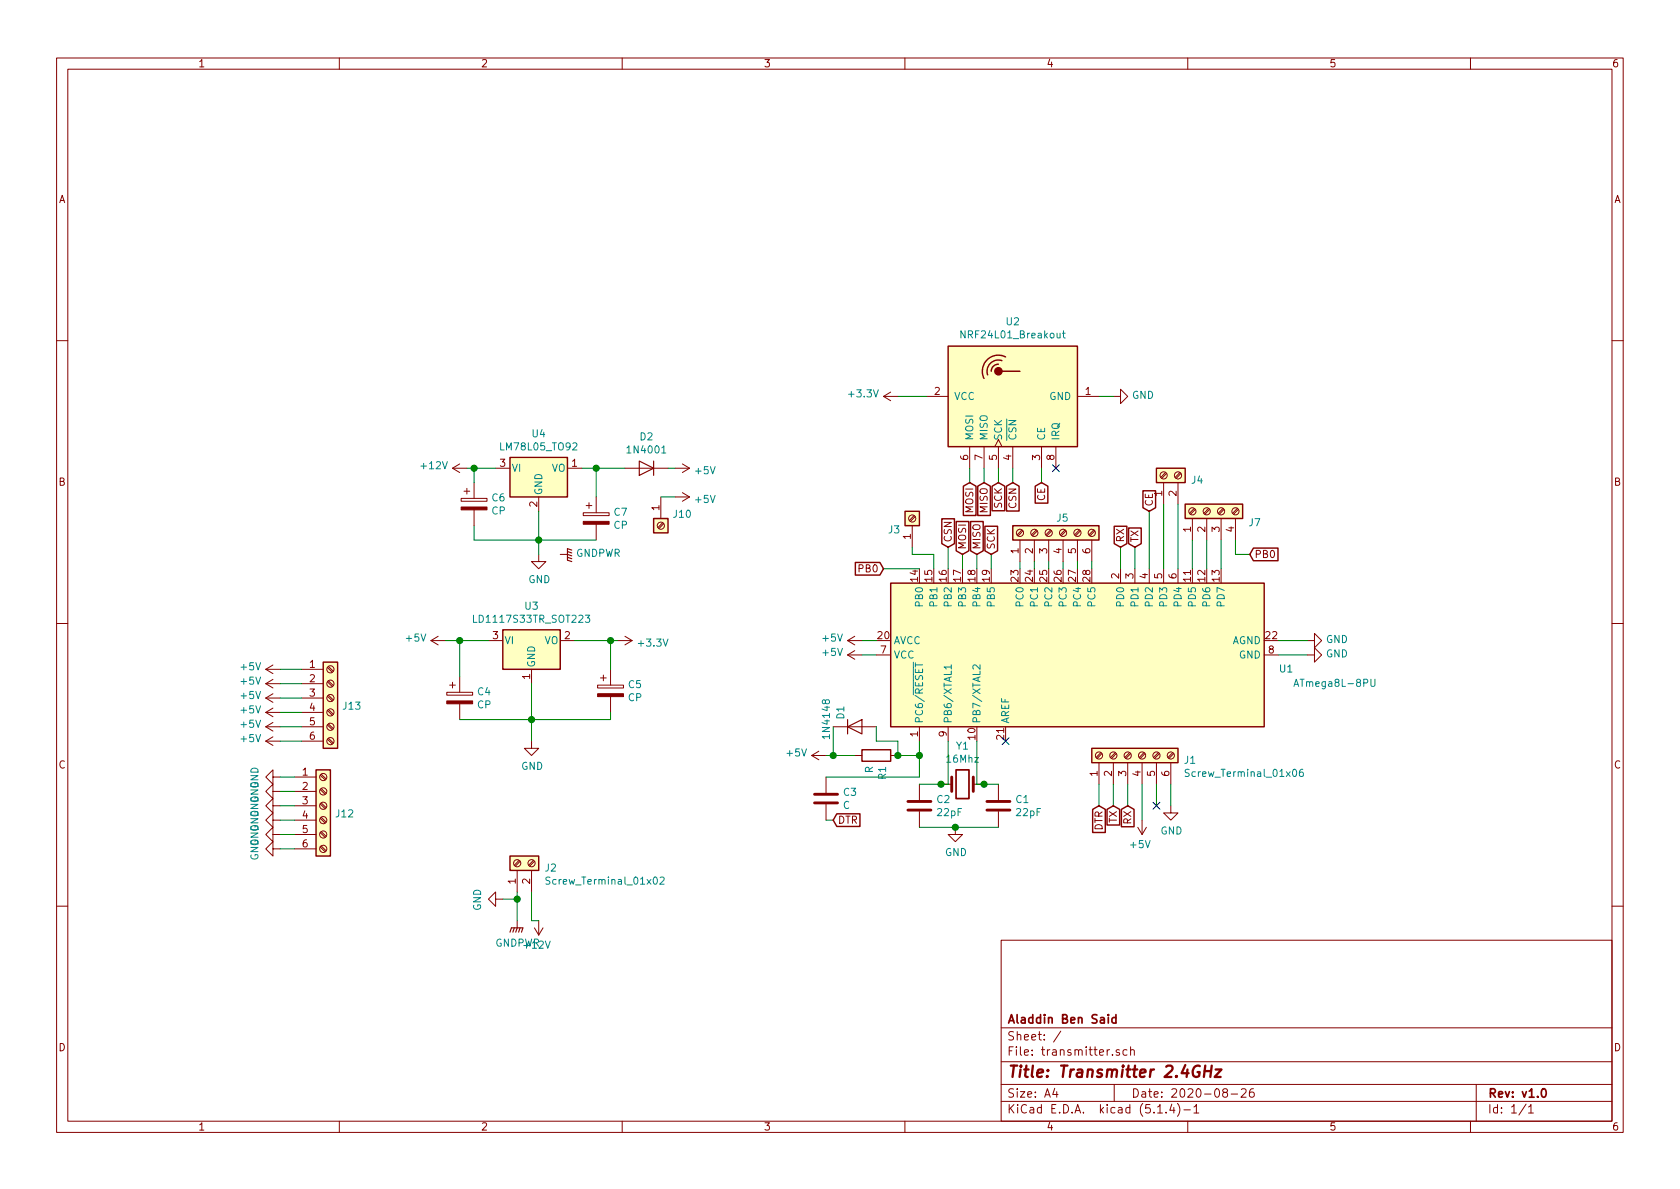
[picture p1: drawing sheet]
EESchema Schematic File Version 4
LIBS:transmitter-cache
EELAYER 30 0
EELAYER END
$Descr A4 11693 8268
encoding utf-8
Sheet 1 1
Title "Transmitter 2.4GHz"
Date "2020-08-26"
Rev "v1.0"
Comp "Aladdin Ben Said"
Comment1 ""
Comment2 ""
Comment3 ""
Comment4 ""
$EndDescr
$Comp
L RF:NRF24L01_Breakout U2
U 1 1
P 7050 2750
F 0 "U2" V 7567 2750 50  0000 C CNN
F 1 "NRF24L01_Breakout" V 7476 2750 50  0000 C CNN
F 2 "RF_Module:nRF24L01_Breakout" H 7200 3350 50  0001 L CIN
F 3 "http://www.nordicsemi.com/eng/content/download/2730/34105/file/nRF24L01_Product_Specification_v2_0.pdf" H 7050 2650 50  0001 C CNN
	1    7050 2750
	0    -1   -1   0   
$EndComp
$Comp
L Device:Crystal Y1
U 1 1
P 6700 5450
F 0 "Y1" H 6700 5718 50  0000 C CNN
F 1 "16Mhz" H 6700 5627 50  0000 C CNN
F 2 "Crystal:Crystal_HC18-U_Vertical" H 6700 5450 50  0001 C CNN
F 3 "~" H 6700 5450 50  0001 C CNN
	1    6700 5450
	1    0    0    -1  
$EndComp
$Comp
L Device:C C2
U 1 1
P 6400 5600
F 0 "C2" H 6515 5646 50  0000 L CNN
F 1 "22pF" H 6515 5555 50  0000 L CNN
F 2 "Capacitor_THT:C_Disc_D5.0mm_W2.5mm_P2.50mm" H 6438 5450 50  0001 C CNN
F 3 "~" H 6400 5600 50  0001 C CNN
	1    6400 5600
	1    0    0    -1  
$EndComp
$Comp
L Device:R R1
U 1 1
P 6100 5250
F 0 "R1" H 6170 5296 50  0000 L CNN
F 1 "R" H 6170 5205 50  0000 L CNN
F 2 "Resistor_THT:R_Axial_DIN0207_L6.3mm_D2.5mm_P7.62mm_Horizontal" V 6030 5250 50  0001 C CNN
F 3 "~" H 6100 5250 50  0001 C CNN
	1    6100 5250
	0    1    1    0   
$EndComp
$Comp
L Device:C C3
U 1 1
P 5750 5550
F 0 "C3" H 5865 5596 50  0000 L CNN
F 1 "C" H 5865 5505 50  0000 L CNN
F 2 "Capacitor_THT:C_Radial_D5.0mm_H7.0mm_P2.00mm" H 5788 5400 50  0001 C CNN
F 3 "~" H 5750 5550 50  0001 C CNN
	1    5750 5550
	1    0    0    -1  
$EndComp
$Comp
L Diode:1N4148 D1
U 1 1
P 5950 5050
F 0 "D1" V 5850 5200 50  0000 R CNN
F 1 "1N4148" V 5750 5250 50  0000 R CNN
F 2 "Diode_THT:D_DO-35_SOD27_P7.62mm_Horizontal" H 5950 4875 50  0001 C CNN
F 3 "https://assets.nexperia.com/documents/data-sheet/1N4148_1N4448.pdf" H 5950 5050 50  0001 C CNN
	1    5950 5050
	1    0    0    -1  
$EndComp
$Comp
L Connector:Screw_Terminal_01x06 J1
U 1 1
P 7850 5250
F 0 "J1" V 7814 4862 50  0000 R CNN
F 1 "Screw_Terminal_01x06" V 7723 4862 50  0000 R CNN
F 2 "Connector_PinHeader_2.54mm:PinHeader_1x06_P2.54mm_Vertical" H 7850 5250 50  0001 C CNN
F 3 "~" H 7850 5250 50  0001 C CNN
	1    7850 5250
	0    -1   -1   0   
$EndComp
$Comp
L MCU_Microchip_ATmega:ATmega8L-8PU U1
U 1 1
P 7500 4550
F 0 "U1" V 7400 3150 50  0000 R CNN
F 1 "ATmega8L-8PU" V 7300 3050 50  0000 R CNN
F 2 "Package_DIP:DIP-28_W7.62mm" H 7500 4550 50  0001 C CIN
F 3 "http://ww1.microchip.com/downloads/en/DeviceDoc/atmel-2486-8-bit-avr-microcontroller-atmega8_l_datasheet.pdf" H 7500 4550 50  0001 C CNN
	1    7500 4550
	0    -1   -1   0   
$EndComp
$Comp
L Regulator_Linear:LD1117S33TR_SOT223 U3
U 1 1
P 3700 4450
F 0 "U3" H 3700 4692 50  0000 C CNN
F 1 "LD1117S33TR_SOT223" H 3700 4601 50  0000 C CNN
F 2 "Connector_PinHeader_2.54mm:PinHeader_1x03_P2.54mm_Vertical" H 3700 4650 50  0001 C CNN
F 3 "http://www.st.com/st-web-ui/static/active/en/resource/technical/document/datasheet/CD00000544.pdf" H 3800 4200 50  0001 C CNN
	1    3700 4450
	1    0    0    -1  
$EndComp
$Comp
L Device:CP C5
U 1 1
P 4250 4800
F 0 "C5" H 4368 4846 50  0000 L CNN
F 1 "CP" H 4368 4755 50  0000 L CNN
F 2 "Capacitor_THT:CP_Radial_D6.3mm_P2.50mm" H 4288 4650 50  0001 C CNN
F 3 "~" H 4250 4800 50  0001 C CNN
	1    4250 4800
	1    0    0    -1  
$EndComp
$Comp
L Device:CP C4
U 1 1
P 3200 4850
F 0 "C4" H 3318 4896 50  0000 L CNN
F 1 "CP" H 3318 4805 50  0000 L CNN
F 2 "Capacitor_THT:CP_Radial_D6.3mm_P2.50mm" H 3238 4700 50  0001 C CNN
F 3 "~" H 3200 4850 50  0001 C CNN
	1    3200 4850
	1    0    0    -1  
$EndComp
$Comp
L Device:CP C7
U 1 1
P 4150 3600
F 0 "C7" H 4268 3646 50  0000 L CNN
F 1 "CP" H 4268 3555 50  0000 L CNN
F 2 "Capacitor_THT:CP_Radial_D6.3mm_P2.50mm" H 4188 3450 50  0001 C CNN
F 3 "~" H 4150 3600 50  0001 C CNN
	1    4150 3600
	1    0    0    -1  
$EndComp
$Comp
L Device:CP C6
U 1 1
P 3300 3500
F 0 "C6" H 3418 3546 50  0000 L CNN
F 1 "CP" H 3418 3455 50  0000 L CNN
F 2 "Capacitor_THT:CP_Radial_D6.3mm_P2.50mm" H 3338 3350 50  0001 C CNN
F 3 "~" H 3300 3500 50  0001 C CNN
	1    3300 3500
	1    0    0    -1  
$EndComp
$Comp
L Regulator_Linear:LM78L05_TO92 U4
U 1 1
P 3750 3250
F 0 "U4" H 3750 3492 50  0000 C CNN
F 1 "LM78L05_TO92" H 3750 3401 50  0000 C CNN
F 2 "Connector_PinHeader_2.54mm:PinHeader_1x03_P2.54mm_Vertical" H 3750 3475 50  0001 C CIN
F 3 "http://www.fairchildsemi.com/ds/LM/LM78L05A.pdf" H 3750 3200 50  0001 C CNN
	1    3750 3250
	1    0    0    -1  
$EndComp
Wire Wire Line
	6850 5450 6950 5450
Wire Wire Line
	6950 5750 6650 5750
Wire Wire Line
	6400 5450 6550 5450
Wire Wire Line
	6600 5150 6600 5450
Wire Wire Line
	6600 5450 6550 5450
Connection ~ 6550 5450
$Comp
L Device:C C1
U 1 1
P 6950 5600
F 0 "C1" H 7065 5646 50  0000 L CNN
F 1 "22pF" H 7065 5555 50  0000 L CNN
F 2 "Capacitor_THT:C_Disc_D5.0mm_W2.5mm_P2.50mm" H 6988 5450 50  0001 C CNN
F 3 "~" H 6950 5600 50  0001 C CNN
	1    6950 5600
	1    0    0    -1  
$EndComp
Wire Wire Line
	6800 5150 6800 5450
Wire Wire Line
	6800 5450 6850 5450
Connection ~ 6850 5450
$Comp
L power:GND #PWR0101
U 1 1
P 6650 5750
F 0 "#PWR0101" H 6650 5500 50  0001 C CNN
F 1 "GND" H 6655 5577 50  0000 C CNN
F 2 "" H 6650 5750 50  0001 C CNN
F 3 "" H 6650 5750 50  0001 C CNN
	1    6650 5750
	1    0    0    -1  
$EndComp
Connection ~ 6650 5750
Wire Wire Line
	6650 5750 6400 5750
$Comp
L power:GND #PWR0102
U 1 1
P 9100 4450
F 0 "#PWR0102" H 9100 4200 50  0001 C CNN
F 1 "GND" V 9105 4322 50  0000 R CNN
F 2 "" H 9100 4450 50  0001 C CNN
F 3 "" H 9100 4450 50  0001 C CNN
	1    9100 4450
	0    -1   -1   0   
$EndComp
$Comp
L power:GND #PWR0103
U 1 1
P 9100 4550
F 0 "#PWR0103" H 9100 4300 50  0001 C CNN
F 1 "GND" V 9105 4422 50  0000 R CNN
F 2 "" H 9100 4550 50  0001 C CNN
F 3 "" H 9100 4550 50  0001 C CNN
	1    9100 4550
	0    -1   -1   0   
$EndComp
Wire Wire Line
	9100 4450 8900 4450
Wire Wire Line
	8900 4550 9100 4550
NoConn ~ 7000 5150
NoConn ~ 7350 3250
Text GLabel 7650 5600 3    50   Input ~ 0
DTR
Text GLabel 7850 5600 3    50   Input ~ 0
RX
Text GLabel 7750 5600 3    50   Input ~ 0
TX
Wire Wire Line
	8150 5450 8150 5600
Wire Wire Line
	8050 5450 8050 5600
Wire Wire Line
	7850 5450 7850 5600
Wire Wire Line
	7750 5450 7750 5600
Wire Wire Line
	7650 5450 7650 5600
Wire Wire Line
	6400 5150 6400 5250
Wire Wire Line
	6400 5250 6250 5250
Wire Wire Line
	6400 5250 6400 5400
Wire Wire Line
	6400 5400 5750 5400
Connection ~ 6400 5250
Text GLabel 5800 5700 2    50   Input ~ 0
DTR
Wire Wire Line
	5800 5700 5750 5700
$Comp
L power:+5V #PWR0104
U 1 1
P 5750 5250
F 0 "#PWR0104" H 5750 5100 50  0001 C CNN
F 1 "+5V" V 5765 5378 50  0000 L CNN
F 2 "" H 5750 5250 50  0001 C CNN
F 3 "" H 5750 5250 50  0001 C CNN
	1    5750 5250
	0    -1   -1   0   
$EndComp
Wire Wire Line
	5950 5250 5800 5250
Wire Wire Line
	6100 5050 6100 5150
Wire Wire Line
	6100 5150 6250 5150
Wire Wire Line
	6250 5150 6250 5250
Connection ~ 6250 5250
Wire Wire Line
	5800 5050 5800 5250
Connection ~ 5800 5250
Wire Wire Line
	5800 5250 5750 5250
Text GLabel 7900 3800 1    50   Input ~ 0
TX
Text GLabel 7800 3800 1    50   Input ~ 0
RX
Wire Wire Line
	7900 3800 7900 3950
Wire Wire Line
	7800 3800 7800 3950
$Comp
L power:+5V #PWR0105
U 1 1
P 7950 5700
F 0 "#PWR0105" H 7950 5550 50  0001 C CNN
F 1 "+5V" H 7965 5873 50  0000 C CNN
F 2 "" H 7950 5700 50  0001 C CNN
F 3 "" H 7950 5700 50  0001 C CNN
	1    7950 5700
	-1   0    0    1   
$EndComp
Wire Wire Line
	7950 5450 7950 5700
$Comp
L power:+5V #PWR0106
U 1 1
P 6000 4450
F 0 "#PWR0106" H 6000 4300 50  0001 C CNN
F 1 "+5V" V 6015 4578 50  0000 L CNN
F 2 "" H 6000 4450 50  0001 C CNN
F 3 "" H 6000 4450 50  0001 C CNN
	1    6000 4450
	0    -1   -1   0   
$EndComp
$Comp
L power:+5V #PWR0107
U 1 1
P 6000 4550
F 0 "#PWR0107" H 6000 4400 50  0001 C CNN
F 1 "+5V" V 6015 4678 50  0000 L CNN
F 2 "" H 6000 4550 50  0001 C CNN
F 3 "" H 6000 4550 50  0001 C CNN
	1    6000 4550
	0    -1   -1   0   
$EndComp
Wire Wire Line
	6100 4450 6000 4450
Wire Wire Line
	6000 4550 6100 4550
$Comp
L power:+3.3V #PWR0108
U 1 1
P 4300 4450
F 0 "#PWR0108" H 4300 4300 50  0001 C CNN
F 1 "+3.3V" V 4315 4578 50  0000 L CNN
F 2 "" H 4300 4450 50  0001 C CNN
F 3 "" H 4300 4450 50  0001 C CNN
	1    4300 4450
	0    1    1    0   
$EndComp
Wire Wire Line
	4000 4450 4250 4450
Wire Wire Line
	4250 4650 4250 4450
Connection ~ 4250 4450
Wire Wire Line
	4250 4450 4300 4450
$Comp
L power:+5V #PWR0109
U 1 1
P 3100 4450
F 0 "#PWR0109" H 3100 4300 50  0001 C CNN
F 1 "+5V" V 3115 4578 50  0000 L CNN
F 2 "" H 3100 4450 50  0001 C CNN
F 3 "" H 3100 4450 50  0001 C CNN
	1    3100 4450
	0    -1   -1   0   
$EndComp
Wire Wire Line
	3400 4450 3200 4450
Wire Wire Line
	3200 4700 3200 4450
Connection ~ 3200 4450
Wire Wire Line
	3200 4450 3100 4450
Wire Wire Line
	3200 5000 3700 5000
Wire Wire Line
	4250 5000 4250 4950
$Comp
L power:GND #PWR0110
U 1 1
P 3700 5150
F 0 "#PWR0110" H 3700 4900 50  0001 C CNN
F 1 "GND" H 3705 4977 50  0000 C CNN
F 2 "" H 3700 5150 50  0001 C CNN
F 3 "" H 3700 5150 50  0001 C CNN
	1    3700 5150
	1    0    0    -1  
$EndComp
Wire Wire Line
	3700 5150 3700 5000
Connection ~ 3700 5000
Wire Wire Line
	3700 5000 4250 5000
Wire Wire Line
	3700 4750 3700 5000
$Comp
L power:+5V #PWR0111
U 1 1
P 4700 3450
F 0 "#PWR0111" H 4700 3300 50  0001 C CNN
F 1 "+5V" V 4715 3578 50  0000 L CNN
F 2 "" H 4700 3450 50  0001 C CNN
F 3 "" H 4700 3450 50  0001 C CNN
	1    4700 3450
	0    1    1    0   
$EndComp
Wire Wire Line
	4050 3250 4150 3250
Wire Wire Line
	4150 3450 4150 3250
Connection ~ 4150 3250
Wire Wire Line
	3300 3650 3300 3750
Wire Wire Line
	3300 3750 3750 3750
Connection ~ 3750 3750
Wire Wire Line
	3750 3750 4150 3750
$Comp
L power:GND #PWR0112
U 1 1
P 3750 3850
F 0 "#PWR0112" H 3750 3600 50  0001 C CNN
F 1 "GND" H 3755 3677 50  0000 C CNN
F 2 "" H 3750 3850 50  0001 C CNN
F 3 "" H 3750 3850 50  0001 C CNN
	1    3750 3850
	1    0    0    -1  
$EndComp
Wire Wire Line
	3750 3750 3750 3850
$Comp
L power:+12V #PWR0113
U 1 1
P 3250 3250
F 0 "#PWR0113" H 3250 3100 50  0001 C CNN
F 1 "+12V" V 3265 3378 50  0000 L CNN
F 2 "" H 3250 3250 50  0001 C CNN
F 3 "" H 3250 3250 50  0001 C CNN
	1    3250 3250
	0    -1   -1   0   
$EndComp
Wire Wire Line
	3450 3250 3300 3250
Wire Wire Line
	3300 3350 3300 3250
Connection ~ 3300 3250
Wire Wire Line
	3300 3250 3250 3250
$Comp
L power:GND #PWR0114
U 1 1
P 7750 2750
F 0 "#PWR0114" H 7750 2500 50  0001 C CNN
F 1 "GND" V 7755 2622 50  0000 R CNN
F 2 "" H 7750 2750 50  0001 C CNN
F 3 "" H 7750 2750 50  0001 C CNN
	1    7750 2750
	0    -1   -1   0   
$EndComp
$Comp
L power:+3.3V #PWR0115
U 1 1
P 6250 2750
F 0 "#PWR0115" H 6250 2600 50  0001 C CNN
F 1 "+3.3V" V 6265 2878 50  0000 L CNN
F 2 "" H 6250 2750 50  0001 C CNN
F 3 "" H 6250 2750 50  0001 C CNN
	1    6250 2750
	0    -1   -1   0   
$EndComp
Text GLabel 6800 3850 1    50   Input ~ 0
MISO
Text GLabel 6700 3850 1    50   Input ~ 0
MOSI
Text GLabel 6900 3850 1    50   Input ~ 0
SCK
Wire Wire Line
	6900 3850 6900 3950
Wire Wire Line
	6800 3850 6800 3950
Wire Wire Line
	6700 3850 6700 3950
Text GLabel 6950 3350 3    50   Input ~ 0
SCK
Text GLabel 6850 3350 3    50   Input ~ 0
MISO
Text GLabel 6750 3350 3    50   Input ~ 0
MOSI
Wire Wire Line
	6950 3250 6950 3350
Wire Wire Line
	6850 3250 6850 3350
Wire Wire Line
	6750 3250 6750 3350
Wire Wire Line
	7750 2750 7650 2750
Wire Wire Line
	6450 2750 6250 2750
Text GLabel 6600 3800 1    50   Input ~ 0
CSN
Text GLabel 7050 3350 3    50   Input ~ 0
CSN
Text GLabel 7250 3350 3    50   Input ~ 0
CE
Wire Wire Line
	7250 3350 7250 3250
Wire Wire Line
	7050 3350 7050 3250
Wire Wire Line
	6600 3800 6600 3950
$Comp
L Connector:Screw_Terminal_01x06 J5
U 1 1
P 7300 3700
F 0 "J5" V 7400 3650 50  0000 R CNN
F 1 "Screw_Terminal_01x06" V 7173 3312 50  0001 R CNN
F 2 "Connector_PinHeader_2.54mm:PinHeader_1x06_P2.54mm_Vertical" H 7300 3700 50  0001 C CNN
F 3 "~" H 7300 3700 50  0001 C CNN
	1    7300 3700
	0    -1   -1   0   
$EndComp
Wire Wire Line
	7600 3900 7600 3950
Wire Wire Line
	7500 3950 7500 3900
Wire Wire Line
	7400 3900 7400 3950
Wire Wire Line
	7300 3950 7300 3900
Wire Wire Line
	7200 3950 7200 3900
Wire Wire Line
	7100 3900 7100 3950
Wire Wire Line
	6400 3950 6150 3950
Wire Wire Line
	6500 3950 6500 3850
$Comp
L Connector:Screw_Terminal_01x02 J2
U 1 1
P 3600 6000
F 0 "J2" V 3564 5812 50  0000 R CNN
F 1 "Screw_Terminal_01x02" V 3473 5812 50  0000 R CNN
F 2 "Connector_PinHeader_2.54mm:PinHeader_1x02_P2.54mm_Vertical" H 3600 6000 50  0001 C CNN
F 3 "~" H 3600 6000 50  0001 C CNN
	1    3600 6000
	0    -1   -1   0   
$EndComp
$Comp
L power:GNDPWR #PWR0116
U 1 1
P 3600 6400
F 0 "#PWR0116" H 3600 6200 50  0001 C CNN
F 1 "GNDPWR" H 3604 6246 50  0000 C CNN
F 2 "" H 3600 6350 50  0001 C CNN
F 3 "" H 3600 6350 50  0001 C CNN
	1    3600 6400
	1    0    0    -1  
$EndComp
Wire Wire Line
	3600 6200 3600 6250
$Comp
L power:+12V #PWR0117
U 1 1
P 3750 6400
F 0 "#PWR0117" H 3750 6250 50  0001 C CNN
F 1 "+12V" H 3765 6573 50  0000 C CNN
F 2 "" H 3750 6400 50  0001 C CNN
F 3 "" H 3750 6400 50  0001 C CNN
	1    3750 6400
	-1   0    0    1   
$EndComp
Wire Wire Line
	3750 6400 3700 6400
Wire Wire Line
	3700 6400 3700 6200
$Comp
L Diode:1N4001 D2
U 1 1
P 4500 3250
F 0 "D2" H 4500 3034 50  0000 C CNN
F 1 "1N4001" H 4500 3125 50  0000 C CNN
F 2 "Diode_THT:D_DO-41_SOD81_P10.16mm_Horizontal" H 4500 3075 50  0001 C CNN
F 3 "http://www.vishay.com/docs/88503/1n4001.pdf" H 4500 3250 50  0001 C CNN
	1    4500 3250
	-1   0    0    1   
$EndComp
Wire Wire Line
	4150 3250 4350 3250
$Comp
L power:+5V #PWR0119
U 1 1
P 4700 3250
F 0 "#PWR0119" H 4700 3100 50  0001 C CNN
F 1 "+5V" V 4715 3378 50  0000 L CNN
F 2 "" H 4700 3250 50  0001 C CNN
F 3 "" H 4700 3250 50  0001 C CNN
	1    4700 3250
	0    1    1    0   
$EndComp
Wire Wire Line
	4700 3250 4650 3250
$Comp
L Connector:Screw_Terminal_01x01 J10
U 1 1
P 4600 3650
F 0 "J10" V 4518 3730 50  0000 L CNN
F 1 "Screw_Terminal_01x01" V 4563 3730 50  0001 L CNN
F 2 "Connector_PinHeader_2.54mm:PinHeader_1x01_P2.54mm_Vertical" H 4600 3650 50  0001 C CNN
F 3 "~" H 4600 3650 50  0001 C CNN
	1    4600 3650
	0    1    1    0   
$EndComp
Wire Wire Line
	4600 3450 4700 3450
NoConn ~ 8050 5600
$Comp
L power:GND #PWR0120
U 1 1
P 8150 5600
F 0 "#PWR0120" H 8150 5350 50  0001 C CNN
F 1 "GND" H 8155 5427 50  0000 C CNN
F 2 "" H 8150 5600 50  0001 C CNN
F 3 "" H 8150 5600 50  0001 C CNN
	1    8150 5600
	1    0    0    -1  
$EndComp
$Comp
L power:GNDPWR #PWR0118
U 1 1
P 3900 3850
F 0 "#PWR0118" H 3900 3650 50  0001 C CNN
F 1 "GNDPWR" V 3905 3742 50  0000 R CNN
F 2 "" H 3900 3800 50  0001 C CNN
F 3 "" H 3900 3800 50  0001 C CNN
	1    3900 3850
	0    -1   -1   0   
$EndComp
Wire Wire Line
	3750 3550 3750 3750
$Comp
L power:GND #PWR0121
U 1 1
P 3500 6250
F 0 "#PWR0121" H 3500 6000 50  0001 C CNN
F 1 "GND" H 3505 6077 50  0000 C CNN
F 2 "" H 3500 6250 50  0001 C CNN
F 3 "" H 3500 6250 50  0001 C CNN
	1    3500 6250
	0    1    1    0   
$EndComp
Wire Wire Line
	3500 6250 3600 6250
Connection ~ 3600 6250
Wire Wire Line
	3600 6250 3600 6400
Text GLabel 8000 3550 1    50   Input ~ 0
CE
Wire Wire Line
	8000 3550 8000 3950
$Comp
L Connector:Screw_Terminal_01x01 J3
U 1 1
P 6350 3600
F 0 "J3" V 6268 3680 50  0000 L CNN
F 1 "Screw_Terminal_01x01" V 6313 3680 50  0001 L CNN
F 2 "Connector_PinHeader_2.54mm:PinHeader_1x01_P2.54mm_Vertical" H 6350 3600 50  0001 C CNN
F 3 "~" H 6350 3600 50  0001 C CNN
	1    6350 3600
	0    -1   -1   0   
$EndComp
Wire Wire Line
	6350 3800 6350 3850
Wire Wire Line
	6350 3850 6500 3850
$Comp
L Connector:Screw_Terminal_01x02 J4
U 1 1
P 8100 3300
F 0 "J4" V 8064 3112 50  0000 R CNN
F 1 "Screw_Terminal_01x02" V 7973 3112 50  0001 R CNN
F 2 "Connector_PinHeader_2.54mm:PinHeader_1x02_P2.54mm_Vertical" H 8100 3300 50  0001 C CNN
F 3 "~" H 8100 3300 50  0001 C CNN
	1    8100 3300
	0    -1   -1   0   
$EndComp
Wire Wire Line
	8100 3500 8100 3950
Wire Wire Line
	8200 3500 8200 3950
$Comp
L Connector:Screw_Terminal_01x04 J7
U 1 1
P 8400 3550
F 0 "J7" V 8318 3262 50  0000 R CNN
F 1 "Screw_Terminal_01x04" V 8273 3262 50  0001 R CNN
F 2 "Connector_PinHeader_2.54mm:PinHeader_1x04_P2.54mm_Vertical" H 8400 3550 50  0001 C CNN
F 3 "~" H 8400 3550 50  0001 C CNN
	1    8400 3550
	0    -1   -1   0   
$EndComp
Wire Wire Line
	8300 3750 8300 3950
Wire Wire Line
	8400 3750 8400 3950
Wire Wire Line
	8500 3750 8500 3950
Text GLabel 8700 3850 2    50   Input ~ 0
PB0
Text GLabel 6150 3950 0    50   Input ~ 0
PB0
Wire Wire Line
	8600 3750 8600 3850
Wire Wire Line
	8600 3850 8700 3850
$Comp
L Connector:Screw_Terminal_01x06 J13
U 1 1
P 2300 4850
F 0 "J13" H 2380 4796 50  0000 L CNN
F 1 "Screw_Terminal_01x06" H 2380 4751 50  0001 L CNN
F 2 "Connector_PinHeader_2.54mm:PinHeader_1x06_P2.54mm_Vertical" H 2300 4850 50  0001 C CNN
F 3 "~" H 2300 4850 50  0001 C CNN
	1    2300 4850
	1    0    0    -1  
$EndComp
$Comp
L Connector:Screw_Terminal_01x06 J12
U 1 1
P 2250 5600
F 0 "J12" H 2330 5546 50  0000 L CNN
F 1 "Screw_Terminal_01x06" H 2330 5501 50  0001 L CNN
F 2 "Connector_PinHeader_2.54mm:PinHeader_1x06_P2.54mm_Vertical" H 2250 5600 50  0001 C CNN
F 3 "~" H 2250 5600 50  0001 C CNN
	1    2250 5600
	1    0    0    -1  
$EndComp
$Comp
L power:GND #PWR0122
U 1 1
P 1950 5400
F 0 "#PWR0122" H 1950 5150 50  0001 C CNN
F 1 "GND" H 1955 5227 50  0000 C CNN
F 2 "" H 1950 5400 50  0001 C CNN
F 3 "" H 1950 5400 50  0001 C CNN
	1    1950 5400
	0    1    1    0   
$EndComp
$Comp
L power:GND #PWR0123
U 1 1
P 1950 5500
F 0 "#PWR0123" H 1950 5250 50  0001 C CNN
F 1 "GND" H 1955 5327 50  0000 C CNN
F 2 "" H 1950 5500 50  0001 C CNN
F 3 "" H 1950 5500 50  0001 C CNN
	1    1950 5500
	0    1    1    0   
$EndComp
$Comp
L power:GND #PWR0124
U 1 1
P 1950 5600
F 0 "#PWR0124" H 1950 5350 50  0001 C CNN
F 1 "GND" H 1955 5427 50  0000 C CNN
F 2 "" H 1950 5600 50  0001 C CNN
F 3 "" H 1950 5600 50  0001 C CNN
	1    1950 5600
	0    1    1    0   
$EndComp
$Comp
L power:GND #PWR0125
U 1 1
P 1950 5700
F 0 "#PWR0125" H 1950 5450 50  0001 C CNN
F 1 "GND" H 1955 5527 50  0000 C CNN
F 2 "" H 1950 5700 50  0001 C CNN
F 3 "" H 1950 5700 50  0001 C CNN
	1    1950 5700
	0    1    1    0   
$EndComp
$Comp
L power:GND #PWR0126
U 1 1
P 1950 5800
F 0 "#PWR0126" H 1950 5550 50  0001 C CNN
F 1 "GND" H 1955 5627 50  0000 C CNN
F 2 "" H 1950 5800 50  0001 C CNN
F 3 "" H 1950 5800 50  0001 C CNN
	1    1950 5800
	0    1    1    0   
$EndComp
$Comp
L power:GND #PWR0127
U 1 1
P 1950 5900
F 0 "#PWR0127" H 1950 5650 50  0001 C CNN
F 1 "GND" H 1955 5727 50  0000 C CNN
F 2 "" H 1950 5900 50  0001 C CNN
F 3 "" H 1950 5900 50  0001 C CNN
	1    1950 5900
	0    1    1    0   
$EndComp
$Comp
L power:+5V #PWR0128
U 1 1
P 1950 4650
F 0 "#PWR0128" H 1950 4500 50  0001 C CNN
F 1 "+5V" V 1965 4778 50  0000 L CNN
F 2 "" H 1950 4650 50  0001 C CNN
F 3 "" H 1950 4650 50  0001 C CNN
	1    1950 4650
	0    -1   -1   0   
$EndComp
$Comp
L power:+5V #PWR0129
U 1 1
P 1950 4750
F 0 "#PWR0129" H 1950 4600 50  0001 C CNN
F 1 "+5V" V 1965 4878 50  0000 L CNN
F 2 "" H 1950 4750 50  0001 C CNN
F 3 "" H 1950 4750 50  0001 C CNN
	1    1950 4750
	0    -1   -1   0   
$EndComp
$Comp
L power:+5V #PWR0130
U 1 1
P 1950 4850
F 0 "#PWR0130" H 1950 4700 50  0001 C CNN
F 1 "+5V" V 1965 4978 50  0000 L CNN
F 2 "" H 1950 4850 50  0001 C CNN
F 3 "" H 1950 4850 50  0001 C CNN
	1    1950 4850
	0    -1   -1   0   
$EndComp
$Comp
L power:+5V #PWR0131
U 1 1
P 1950 4950
F 0 "#PWR0131" H 1950 4800 50  0001 C CNN
F 1 "+5V" V 1965 5078 50  0000 L CNN
F 2 "" H 1950 4950 50  0001 C CNN
F 3 "" H 1950 4950 50  0001 C CNN
	1    1950 4950
	0    -1   -1   0   
$EndComp
$Comp
L power:+5V #PWR0132
U 1 1
P 1950 5050
F 0 "#PWR0132" H 1950 4900 50  0001 C CNN
F 1 "+5V" V 1965 5178 50  0000 L CNN
F 2 "" H 1950 5050 50  0001 C CNN
F 3 "" H 1950 5050 50  0001 C CNN
	1    1950 5050
	0    -1   -1   0   
$EndComp
$Comp
L power:+5V #PWR0133
U 1 1
P 1950 5150
F 0 "#PWR0133" H 1950 5000 50  0001 C CNN
F 1 "+5V" V 1965 5278 50  0000 L CNN
F 2 "" H 1950 5150 50  0001 C CNN
F 3 "" H 1950 5150 50  0001 C CNN
	1    1950 5150
	0    -1   -1   0   
$EndComp
Wire Wire Line
	2100 4650 1950 4650
Wire Wire Line
	2100 4750 1950 4750
Wire Wire Line
	2100 4850 1950 4850
Wire Wire Line
	2100 4950 1950 4950
Wire Wire Line
	2100 5050 1950 5050
Wire Wire Line
	2100 5150 1950 5150
Wire Wire Line
	2050 5400 1950 5400
Wire Wire Line
	2050 5500 1950 5500
Wire Wire Line
	2050 5600 1950 5600
Wire Wire Line
	2050 5700 1950 5700
Wire Wire Line
	2050 5800 1950 5800
Wire Wire Line
	2050 5900 1950 5900
$EndSCHEMATC
